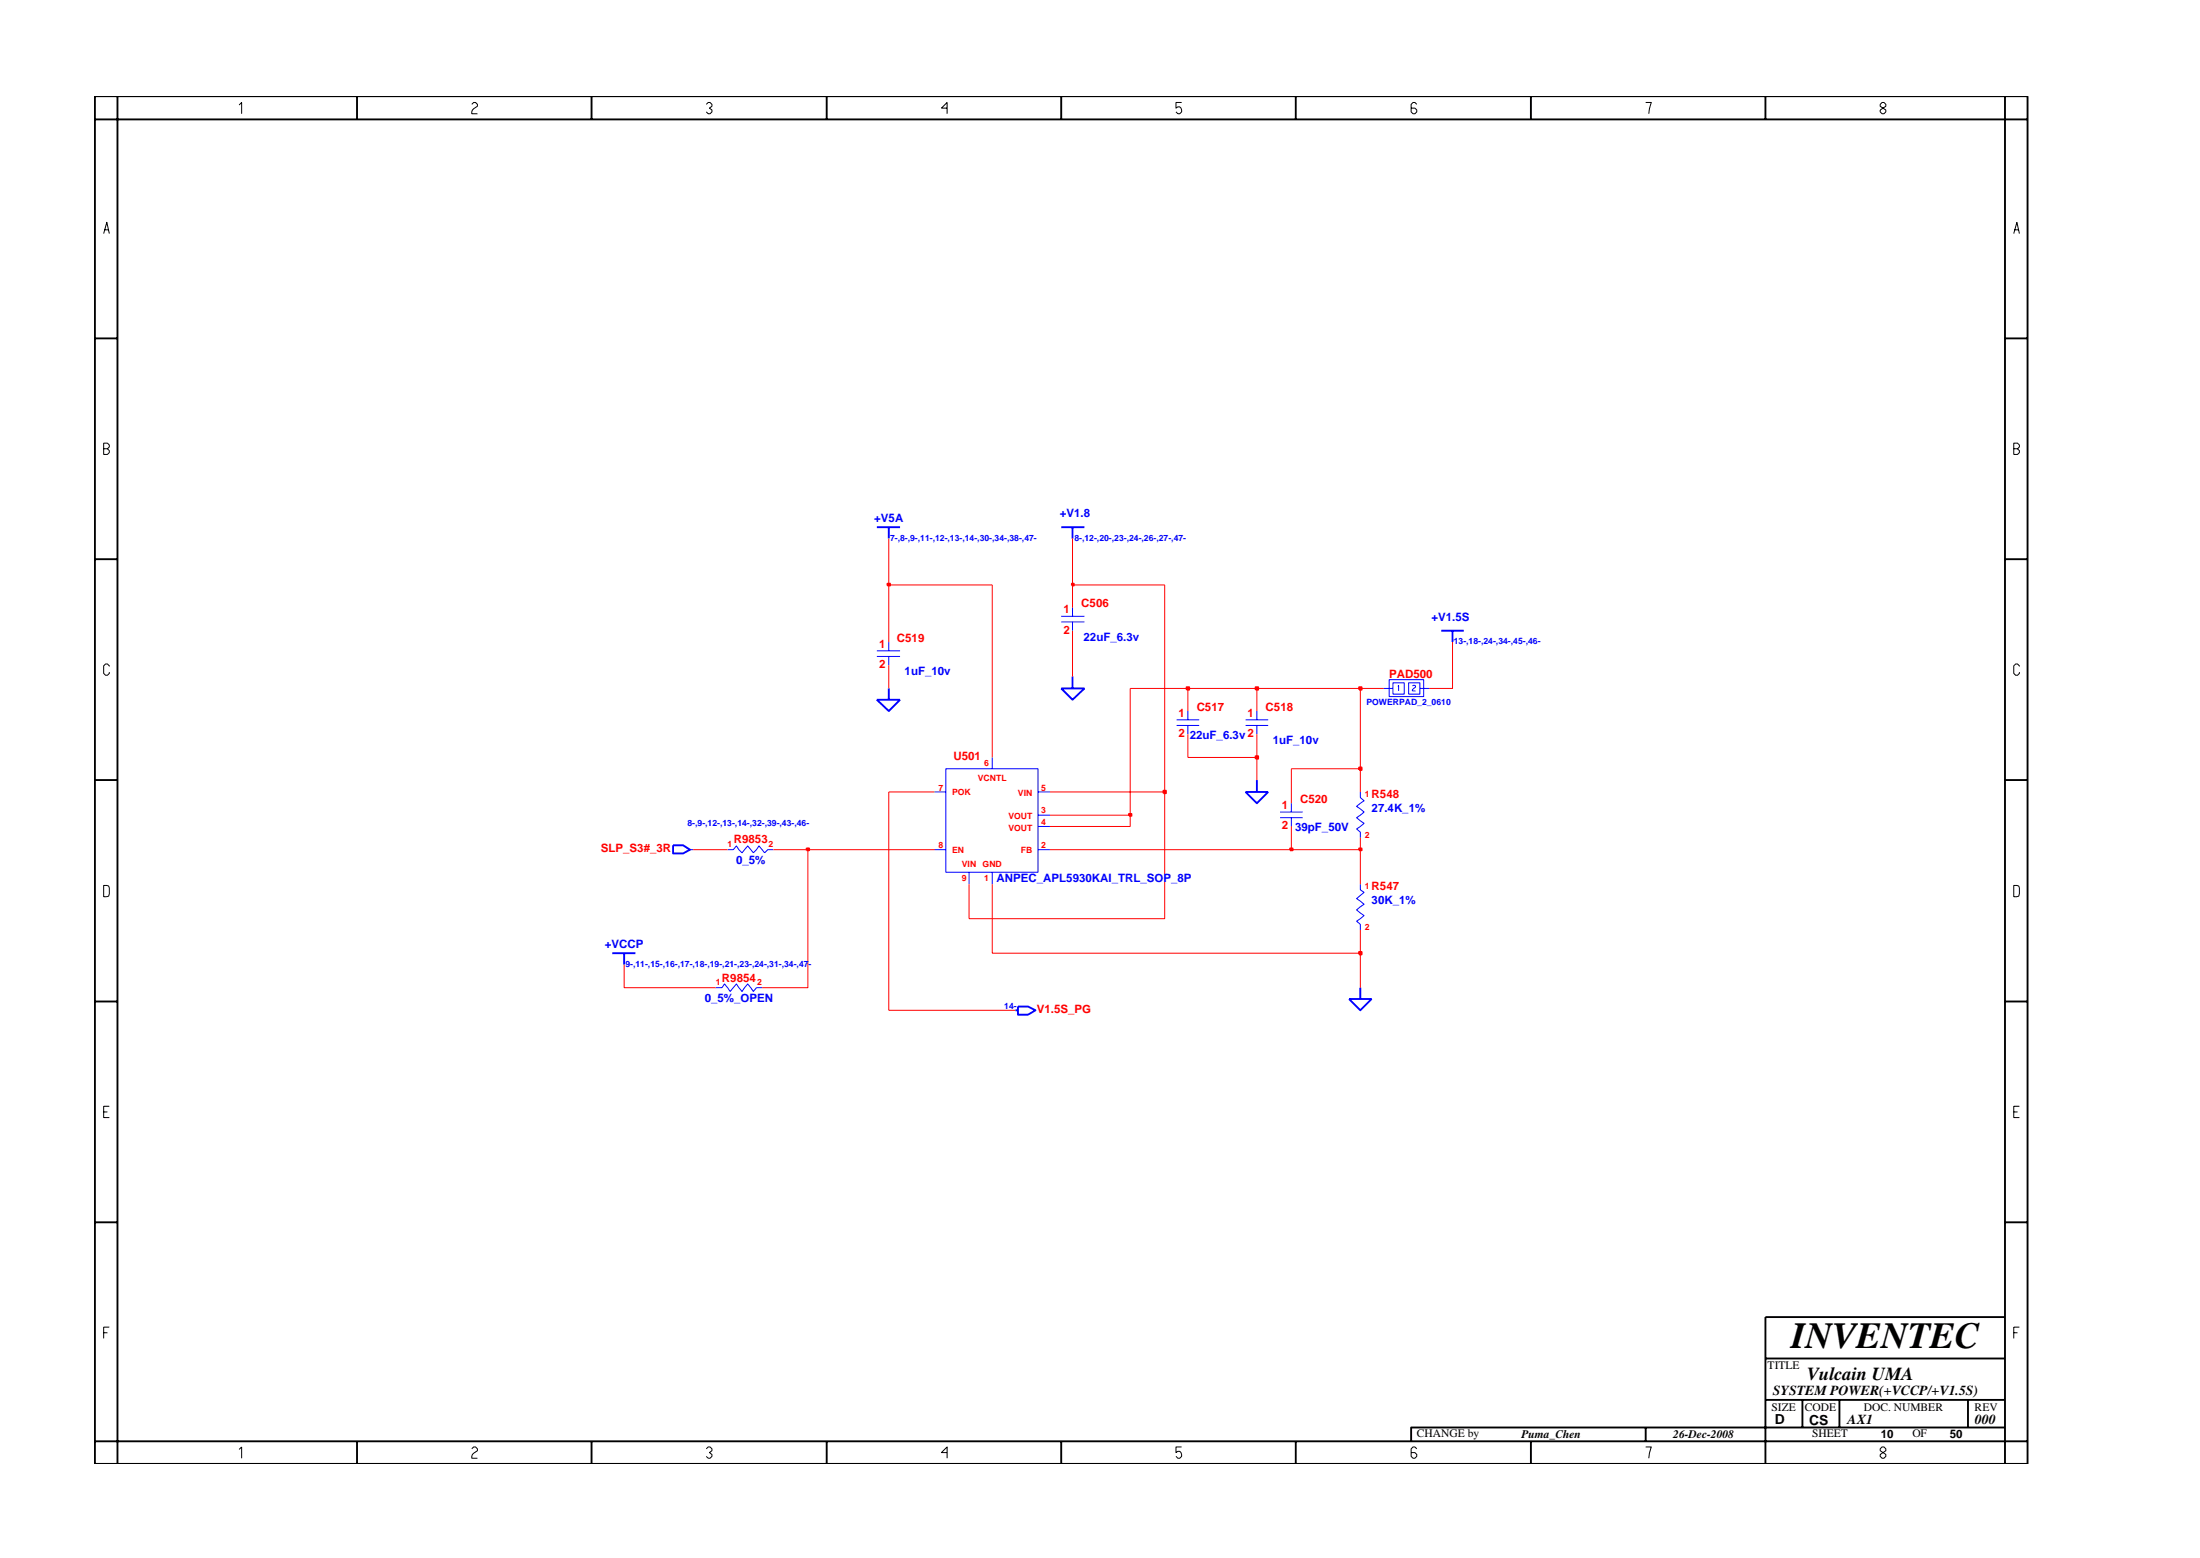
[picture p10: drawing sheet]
<svg xmlns="http://www.w3.org/2000/svg" width="297mm" height="210mm" viewBox="0 0 297 210" stroke-linecap="round" stroke-linejoin="round" font-family="sans-serif">
<g fill="none" stroke="#00f" stroke-width=".14">
<path d="M118.4 87.8h3.1M118.4 88.6h3.1M120 86.6v1.2M120 88.6v1.2M143.3 83.2h3.1M143.3 83.9h3.1M144.8 82v1.2M144.8 83.9v1.2M158.9 97.1h3M158.9 97.9h3M160.4 96v1.1M160.4 97.9v1.2"/>
<path d="M168.2 97.1h3M168.2 97.9h3M169.7 96v1.1M169.7 97.9v1.2M186.8 92.9h1.3M187.6 91.7h4.6v2.3h-4.6zM188.1 92.1h1.5v1.6h-1.5zM188.8 92.7v-.2v.7M190.2 92.1h1.5v1.6h-1.5zM190.7 92.6l.2-.1 .2 .1v.1l-.4 .4v.1h.4M191.7 92.9h1.3M93.2 114.7h.4"/>
<path d="M98.2 114.7h.8l.4-.5 .8 .9 .8-.9 .7 .9 .8-.9 .7 .9 .5-.4h.7M126.2 106.9h1.5M126.2 114.7h1.5M127.7 103.7h12.5v14h-12.5zM130.8 117.7v1.6M134 102.2v1.5M134 117.7v1.6M140.2 106.9h1.6M140.2 110h1.6M140.2 111.5h1.6M140.2 114.7h1.6M172.8 109.6h3.1"/>
<path d="M172.8 110.3h3.1M174.4 108.4v1.2M174.4 110.3v1.2M183.7 106.9v.7l.5 .5-1 .7 1 .8-1 .7 1 .8-1 .8 .5 .4v.8M183.7 119.3v.8l.5 .3-1 .9 1 .7-1 .8 1 .8-1 .7 .5 .4v.8M96.6 133.3h.9l.3-.5 .8 1 .8-1 .8 1 .8-1 .7 1 .4-.5h.8"/>
</g>
<g fill="none" stroke="#00f" stroke-width=".25">
<path d="M118.4 71.1h3.1M120 71.1v1.6M143.3 71.1h3.1M144.8 71.1v1.6M118.4 94.4h3.1l-1.5 1.6zM120 92.9v1.5M143.3 92.9h3.1l-1.6 1.5zM144.8 91.3v1.6M194.6 85.1h3M196.1 85.1v1.5M90.9 114.1h1.3l1 .6-1 .5h-1.3zM168.2 106.9h3l-1.5 1.5z"/>
<path d="M169.7 105.3v1.6M82.7 128.6h3.1M84.3 128.6v1.6M137.1 136.3h.3M137.4 135.8h1.4l1 .5-1 .6h-1.4zM182.1 134.8h3.1l-1.5 1.5zM183.7 133.3v1.5"/>
</g>
<path d="M109.1 114.7v18.6h-6.2M120 106.9v29.4h17.1M134 119.3v9.3h49.7v4.7M84.3 130.2v3.1h12.3" fill="none" stroke="#f00" stroke-width=".14"/>
<path d="M183.5 128.5h.3v.3h-.3z" fill="#8e2323"/>
<path d="M183.5 128.5h.3v.3h-.3z" fill="none" stroke="#f00" stroke-width=".25"/>
<path d="M93.6 114.7h4.6M104.4 114.7h4.7M157.3 106.9v17.1h-26.5v-4.7M183.7 114.7v4.6M183.7 125.5v3.1" fill="none" stroke="#f00" stroke-width=".14"/>
<path d="M108.9 114.5h.3v.3h-.3z" fill="#8e2323"/>
<path d="M108.9 114.5h.3v.3h-.3z" fill="none" stroke="#f00" stroke-width=".25"/>
<path d="M109.1 114.7h17.1M141.8 114.7h32.6" fill="none" stroke="#f00" stroke-width=".14"/>
<path d="M174.2 114.5h.3v.3h-.3z" fill="#8e2323"/>
<path d="M174.2 114.5h.3v.3h-.3z" fill="none" stroke="#f00" stroke-width=".25"/>
<path d="M174.4 111.5v3.2h9.3" fill="none" stroke="#f00" stroke-width=".14"/>
<path d="M183.5 114.5h.3v.3h-.3z" fill="#8e2323"/>
<path d="M183.5 114.5h.3v.3h-.3z" fill="none" stroke="#f00" stroke-width=".25"/>
<path d="M141.8 110h10.8v1.5h-10.8M183.7 113.1v1.6" fill="none" stroke="#f00" stroke-width=".14"/>
<path d="M152.4 109.8h.4v.3h-.4z" fill="#8e2323"/>
<path d="M152.4 109.8h.4v.3h-.4z" fill="none" stroke="#f00" stroke-width=".25"/>
<path d="M152.6 92.9v17.1M120 106.9h6.2M141.8 106.9h15.5M174.4 103.7v4.7" fill="none" stroke="#f00" stroke-width=".14"/>
<path d="M157.1 106.7h.3v.3h-.3z" fill="#8e2323"/>
<path d="M157.1 106.7h.3v.3h-.3z" fill="none" stroke="#f00" stroke-width=".25"/>
<path d="M157.3 78.9v28M169.7 102.2v3.1M174.4 103.7h9.3v3.2" fill="none" stroke="#f00" stroke-width=".14"/>
<path d="M183.5 103.6h.3v.3h-.3z" fill="#8e2323"/>
<path d="M183.5 103.6h.3v.3h-.3z" fill="none" stroke="#f00" stroke-width=".25"/>
<path d="M134 78.9v23.3M160.4 99.1v3.1h9.3M183.7 92.9v10.8" fill="none" stroke="#f00" stroke-width=".14"/>
<path d="M169.5 102.1h.4v.3h-.4z" fill="#8e2323"/>
<path d="M169.5 102.1h.4v.3h-.4z" fill="none" stroke="#f00" stroke-width=".25"/>
<path d="M120 89.8v3.1M152.6 92.9h7.8v3.1M169.7 92.9v3.1M169.7 99.1v3.1" fill="none" stroke="#f00" stroke-width=".14"/>
<path d="M160.2 92.7h.4v.4h-.4z" fill="#8e2323"/>
<path d="M160.2 92.7h.4v.4h-.4z" fill="none" stroke="#f00" stroke-width=".25"/>
<path d="M160.4 92.9h9.3" fill="none" stroke="#f00" stroke-width=".14"/>
<path d="M169.5 92.7h.4v.4h-.4z" fill="#8e2323"/>
<path d="M169.5 92.7h.4v.4h-.4z" fill="none" stroke="#f00" stroke-width=".25"/>
<path d="M169.7 92.9h14" fill="none" stroke="#f00" stroke-width=".14"/>
<path d="M183.5 92.7h.3v.4h-.3z" fill="#8e2323"/>
<path d="M183.5 92.7h.3v.4h-.3z" fill="none" stroke="#f00" stroke-width=".25"/>
<path d="M120 78.9v7.7M144.8 78.9v3.1M144.8 85.1v6.2M183.7 92.9h3.1M196.1 86.6v6.3h-3.1" fill="none" stroke="#f00" stroke-width=".14"/>
<path d="M119.8 78.8h.4v.2h-.4z" fill="#8e2323"/>
<path d="M119.8 78.8h.4v.2h-.4z" fill="none" stroke="#f00" stroke-width=".25"/>
<path d="M120 72.7v6.2h14" fill="none" stroke="#f00" stroke-width=".14"/>
<path d="M144.7 78.8h.3v.2h-.3z" fill="#8e2323"/>
<path d="M144.7 78.8h.3v.2h-.3z" fill="none" stroke="#f00" stroke-width=".25"/>
<path d="M144.8 72.7v6.2h12.5" fill="none" stroke="#f00" stroke-width=".14"/>
<g fill="none" stroke="#000" stroke-width=".25">
<path d="M12.8 13h261v184.6h-261zM12.8 16.1h261M15.9 13v184.6M48.2 13v3.1M79.9 13v3.1M111.6 13v3.1M143.3 13v3.1M174.9 13v3.1M206.7 13v3.1M238.4 13v3.1M270.7 13v184.6M12.8 45.7h3.1"/>
<path d="M270.7 45.7h3.1M12.8 75.5h3.1M270.7 75.5h3.1M12.8 105.3h3.1M270.7 105.3h3.1M12.8 135.2h3.1M270.7 135.2h3.1M12.8 165h3.1M270.7 165h3.1M270.7 177.7h-32.3v19.9M12.8 194.5h261M48.2 194.5v3.1"/>
<path d="M79.9 194.5v3.1M111.6 194.5v3.1M143.3 194.5v3.1M174.9 194.5v3.1M206.7 194.5v3.1M222.2 192.6v1.9M238.4 183.3h32.3M238.4 188.9h32.3M243.4 188.9v3.7M248.4 188.9v3.7M265.7 188.9v3.7M270.7 192.6h-80.2v1.9"/>
</g>
<g fill="none" stroke="#000" stroke-width=".14">
<path d="M32.3 14.2l.3-.4v1.6M63.7 14.1l.3-.3h.2l.3 .3v.2l-.5 .4-.3 .4v.3h.8M95.4 14.1l.2-.3h.3l.2 .3v.2l-.3 .3 .3 .2v.3l-.2 .3h-.3l-.2-.3M127.9 14.6h-.8l.8-.8v1.6M159.5 13.8h-.7v.8l.2-.2a.5 .5 0 0 1 .5 .7l-.2 .3h-.3l-.2-.3M191.3 14.1l-.3-.3h-.2l-.3 .3v1l.3 .3h.2l.3-.3v-.3l-.3-.2h-.5M222.2 13.8h.8l-.4 1.6M253.9 14.1l.2-.3h.3l.2 .3v.2l-.7 .5v.3l.2 .3h.3l.2-.3v-.3l-.7-.5zM14 31.5l.4-1.5 .4 1.5M14.1 31h.6M271.9 31.5l.4-1.5 .4 1.5M272 31h.6"/>
<path d="M14 59.8h.5l.3 .3v.2l-.3 .3 .3 .2v.3l-.3 .2h-.5zM14 60.6h.5M271.9 60.6h.5l.3-.3v-.2l-.3-.3h-.5v1.5h.5l.3-.2v-.3l-.3-.2M14.8 89.9l-.3-.3h-.2l-.3 .3v1l.3 .2h.2l.3-.2v-.2M272.7 89.9l-.3-.3h-.3l-.2 .3v1l.2 .2h.3l.3-.2v-.2M14 119.5l.7 .1 .1 .2-.1 1.1-.7 .1zM271.9 119.5l.7 .1 .1 .2-.1 1.1-.7 .1zM14 150.1h.5M14.8 149.3h-.8v1.5h.8M271.9 150.1h.5M272.7 149.3h-.8v1.5h.8M14 179.9h.5"/>
<path d="M14.8 179.1h-.8v1.5M271.9 179.9h.5M272.7 179.1h-.8v1.5M32.3 195.6l.3-.3v1.5M63.7 195.5l.3-.2h.2l.3 .2v.3l-.7 .5-.1 .2v.3h.8M95.4 195.5l.2-.2h.3l.2 .2v.3l-.3 .2 .3 .3v.2l-.2 .3h-.3l-.2-.3M127.9 196h-.8l.8-.7v1.5M159.5 195.3h-.7v.7l.2-.1a.5 .5 0 0 1 .5 .6l-.2 .3h-.3l-.2-.3M191.3 195.5l-.3-.2h-.2l-.3 .2v1l.3 .3h.2l.3-.3v-.2l-.3-.3h-.5M222.2 195.3h.8l-.4 1.5M254.1 195.3l-.2 .2v.3l.7 .5v.2l-.2 .3h-.3l-.2-.3v-.2l.7-.5v-.3l-.2-.2z"/>
</g>
<text font-size="5" x="241.8" y="182">INVENTEC</text>
<text font-size="2.5" x="244" y="186.3">Vulcain UMA</text>
<g font-size="1.9">
<text x="239.4" y="188.2">SYSTEM POWER(+VCCP/+V1.5S)</text>
<text x="239.6" y="192.2">D</text>
<text x="244.3" y="192.3">CS</text>
<text x="249.5" y="192.2">AX1</text>
<text x="266.6" y="192.2">000</text>
</g>
<g font-size="1.6" fill="#00f">
<text x="118" y="70.4">+V5A</text>
<text x="143.1" y="69.8">+V1.8</text>
<text x="193.3" y="83.8">+V1.5S</text>
<text x="146.3" y="86.4">22uF_6.3v</text>
<text x="122.1" y="91.1">1uF_10v</text>
<text x="160.6" y="99.7">22uF_6.3v2</text>
<text x="171.8" y="100.4">1uF_10v</text>
<text x="174.9" y="112.1">39pF_50V</text>
<text x="185.2" y="109.6">27.4K_1%</text>
<text x="99.4" y="116.6">0_5%</text>
<text x="134.6" y="119.1">ANPEC_APL5930KAI_TRL_SOP_8P</text>
<text x="185.2" y="122">30K_1%</text>
<text x="81.7" y="127.9">+VCCP</text>
<text x="95.1" y="135.2">0_5%_OPEN</text>
</g>
<g font-size="1.6" fill="#f00">
<text x="143.6" y="82.7">1</text>
<text x="146" y="82">C506</text>
<text x="118.7" y="87.4">1</text>
<text x="121.1" y="86.7">C519</text>
<text x="143.6" y="85.5">2</text>
<text x="118.7" y="90.2">2</text>
<text x="187.6" y="91.6">PAD500</text>
<text x="159.1" y="96.8">1</text>
<text x="159.1" y="99.5">2</text>
<text x="161.6" y="96">C517</text>
<text x="168.4" y="96.8">1</text>
<text x="170.9" y="96">C518</text>
<text x="128.7" y="102.6">U501</text>
<text x="185.2" y="107.6">R548</text>
<text x="99.1" y="113.8">R9853</text>
<text x="173.1" y="109.2">1</text>
<text x="173.1" y="111.9">2</text>
<text x="175.5" y="108.4">C520</text>
<text x="81.1" y="115">SLP_S3#_3R</text>
<text x="185.2" y="120.1">R547</text>
<text x="97.5" y="132.5">R9854</text>
<text x="140" y="136.8">V1.5S_PG</text>
</g>
<g font-size="1.6">
<text x="238.7" y="184.8">TITLE</text>
<text x="239.2" y="190.4">SIZE</text>
<text x="243.7" y="190.4">CODE</text>
<text x="251.6" y="190.4">DOC. NUMBER</text>
<text x="266.6" y="190.4">REV</text>
<text x="191.3" y="193.9">CHANGE by</text>
<text x="205.4" y="194.1">Puma_Chen</text>
<text x="225.9" y="194.1">26-Dec-2008</text>
<text x="244.7" y="193.9">SHEET</text>
<text x="253.9" y="194.1">10</text>
<text x="258.2" y="193.9">OF</text>
<text x="263.3" y="194.1">50</text>
</g>
<g font-size="1.2" fill="#00f">
<text x="120.2" y="73">7-,8-,9-,11-,12-,13-,14-,30-,34-,38-,47-</text>
<text x="145.1" y="73">8-,12-,20-,23-,24-,26-,27-,47-</text>
<text x="196.3" y="86.9">13-,18-,24-,34-,45-,46-</text>
<text x="184.5" y="95.2">POWERPAD_2_0610</text>
<text x="92.8" y="111.5">8-,9-,12-,13-,14-,32-,39-,43-,46-</text>
<text x="84.4" y="130.4">9-,11-,15-,16-,17-,18-,19-,21-,23-,24-,31-,34-,47-</text>
<text x="135.6" y="136.2">14-</text>
</g>
<g font-size="1.2" fill="#f00">
<text x="126.7" y="106.7">7</text>
<text x="128.6" y="107.3">POK</text>
<text x="132" y="105.4">VCNTL</text>
<text x="132.9" y="103.4">6</text>
<text x="137.4" y="107.5">VIN</text>
<text x="140.6" y="106.7">5</text>
<text x="184.3" y="107.6">1</text>
<text x="136.2" y="110.5">VOUT</text>
<text x="136.2" y="112.1">VOUT</text>
<text x="140.6" y="109.8">3</text>
<text x="140.6" y="111.4">4</text>
<text x="184.3" y="113.1">2</text>
<text x="98.2" y="114.2">1</text>
<text x="103.8" y="114.2">2</text>
<text x="126.7" y="114.4">8</text>
<text x="128.6" y="115.1">EN</text>
<text x="129.9" y="118.9">9</text>
<text x="129.9" y="117">VIN</text>
<text x="132.7" y="117">GND</text>
<text x="132.9" y="118.9">1</text>
<text x="137.8" y="115.1">FB</text>
<text x="140.6" y="114.4">2</text>
<text x="184.3" y="119.9">1</text>
<text x="184.3" y="125.5">2</text>
<text x="96.6" y="132.9">1</text>
<text x="102.3" y="132.9">2</text>
</g>
</svg>
